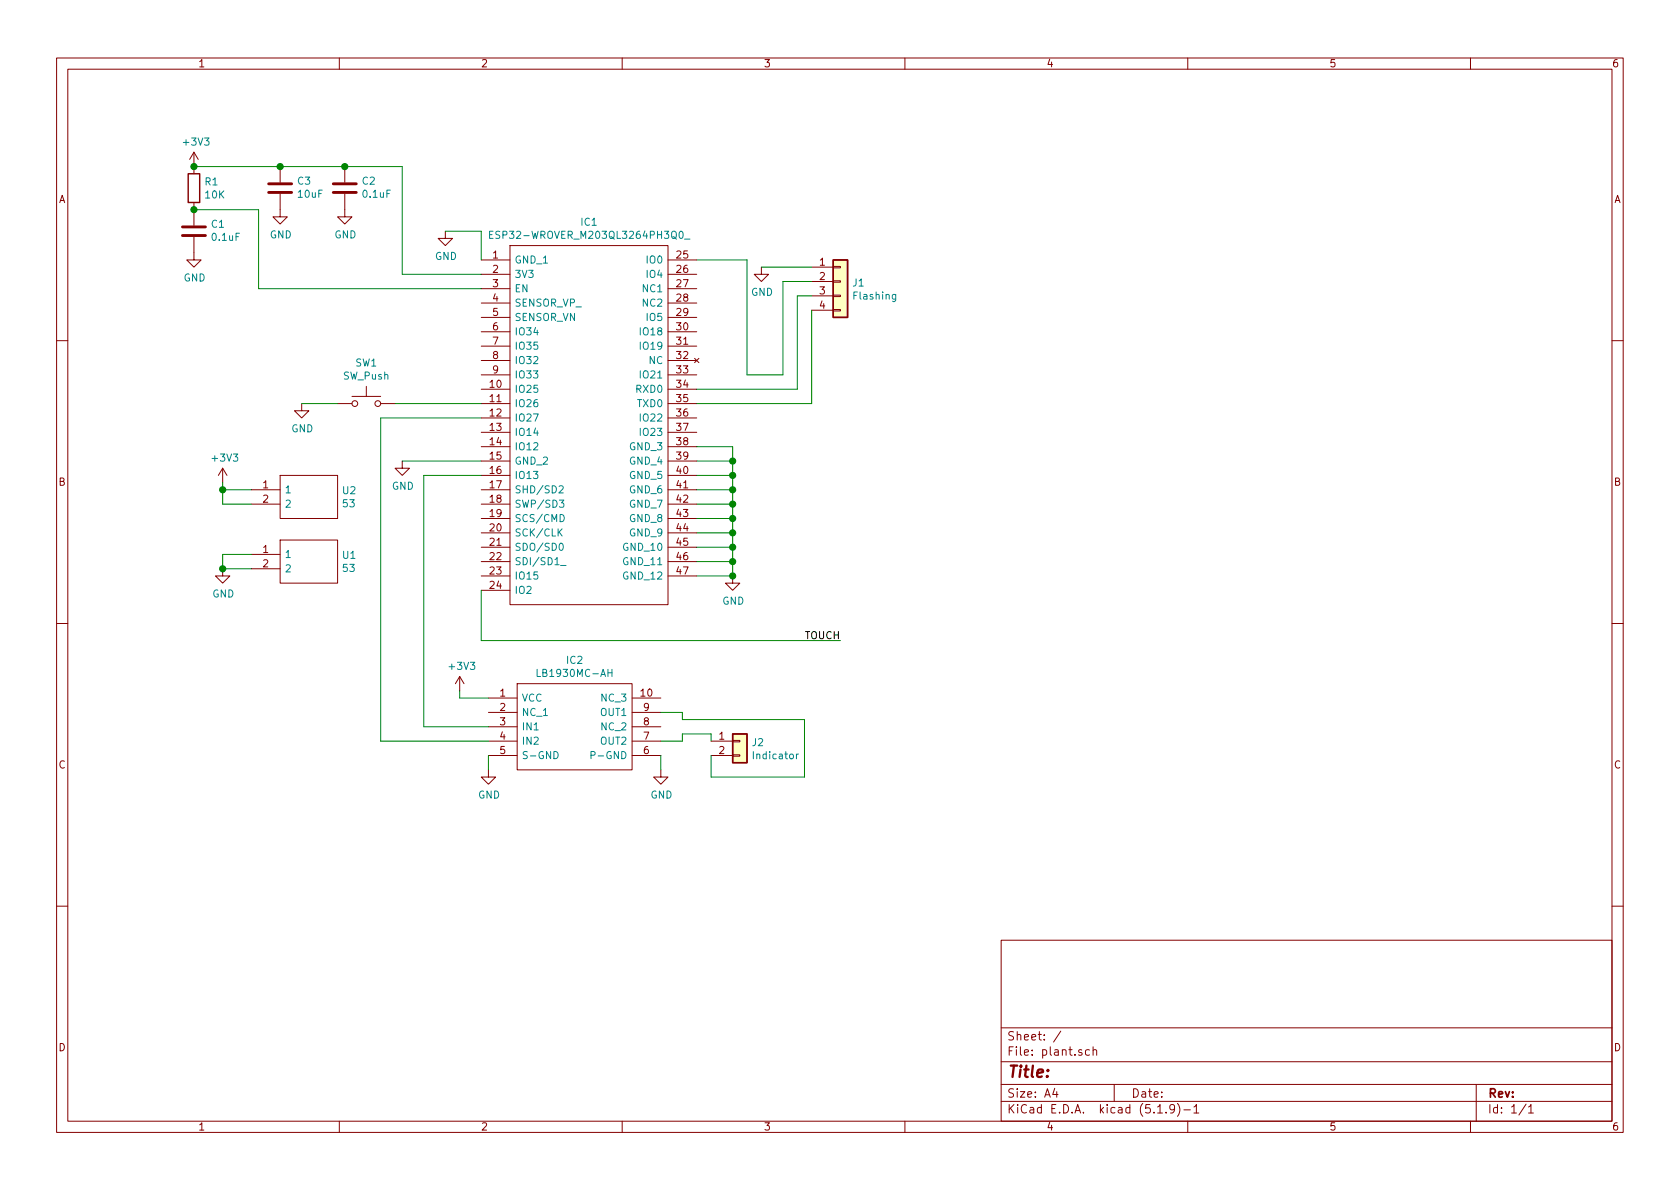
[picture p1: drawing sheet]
<svg xmlns="http://www.w3.org/2000/svg" width="297mm" height="210mm" viewBox="0 0 297 210" stroke-linecap="round" stroke-linejoin="round" font-family="sans-serif">
<g fill="none" stroke="#840000" stroke-width=".18">
<path d="M10 10.3h277v189.9h-277zM12 12.2h273v186.1h-273zM60 10.3v1.9M110 10.3v1.9M160 10.3v1.9M210 10.3v1.9M260 10.3v1.9M34.3 26.9l-.8 1.3M34.3 26.9v3.8M34.3 35.8v4.1M34.3 26.9l.8 1.3M49.5 34.3v4h1.3l-1.3 1.3-1.2-1.3h1.2"/>
<path d="M49.5 29.5v2.8M61 34.3v4h1.2l-1.2 1.3-1.3-1.3h1.3M61 29.5v2.8M34.3 41.9v4.1h1.3l-1.3 1.2-1.3-1.2h1.3M78.7 40.9v1.3h1.3l-1.3 1.2-1.2-1.2h1.2M85.1 46h5.1M85.1 48.5h5.1M85.1 51h5.1M85.1 53.6h5.1M85.1 56.1h5.1M85.1 58.7h5.1M90.2 43.4h27.9v63.5h-27.9z"/>
<path d="M118.1 46h5.1M118.1 48.5h5.1M118.1 51h5.1M118.1 53.6h5.1M118.1 56.1h5.1M118.1 58.7h5.1M134.6 47.2v1.3h1.3l-1.3 1.3-1.3-1.3h1.3M143.5 47.2h3.8M143.5 49.8h3.8M143.5 52.3h3.8M143.5 54.9h3.8M147.3 54.7h1.3v.3h-1.3z"/>
<path d="M147.3 52.2h1.3v.2h-1.3zM147.3 47.1h1.3v.3h-1.3zM147.3 49.7h1.3v.2h-1.3zM10 60.2h2M53.3 71.4v1.2h1.3l-1.3 1.3-1.2-1.3h1.2M59.7 71.4h2.5M62.2 70.1h5.1M64.8 68.3v1.8M67.3 71.4h2.5M85.1 61.2h5.1M85.1 63.7h5.1M85.1 66.3h5.1"/>
<path d="M85.1 68.8h5.1M85.1 71.4h5.1M85.1 73.9h5.1M85.1 76.4h5.1M85.1 79h5.1M118.1 61.2h5.1M118.1 63.7h5.1M118.1 66.3h5.1M118.1 68.8h5.1M118.1 71.4h5.1M118.1 73.9h5.1M118.1 76.4h5.1"/>
<path d="M118.1 79h5.1M122.8 63.4l.8 .7M123.6 63.4l-.8 .7M285 60.2h2M39.4 82.8l-.8 1.3M39.4 82.8v2.5M39.4 82.8l.7 1.3M44.4 86.6h5.1M44.4 89.1h5.1M44.4 98h5.1M49.5 95.5h10.2v7.6h-10.2zM49.5 84.1h10.2v7.6h-10.2z"/>
<path d="M71.1 81.5v1.3h1.3l-1.3 1.3-1.3-1.3h1.3M85.1 81.5h5.1M85.1 84.1h5.1M85.1 86.6h5.1M85.1 89.1h5.1M85.1 91.7h5.1M85.1 94.2h5.1M85.1 96.8h5.1M85.1 99.3h5.1M118.1 81.5h5.1M118.1 84.1h5.1M118.1 86.6h5.1"/>
<path d="M118.1 89.1h5.1M118.1 91.7h5.1M118.1 94.2h5.1M118.1 96.8h5.1M118.1 99.3h5.1M10 110.3h2M39.4 100.6v1.2h1.2l-1.2 1.3-1.3-1.3h1.3M44.4 100.6h5.1M81.3 119.6l-.8 1.3M81.3 119.6v2.6M81.3 119.6l.7 1.3M85.1 101.8h5.1"/>
<path d="M85.1 104.4h5.1M118.1 101.8h5.1M129.5 101.8v1.3h1.3l-1.3 1.3-1.2-1.3h1.2M285 110.3h2M86.4 136.1v1.3h1.2l-1.2 1.3-1.3-1.3h1.3M86.4 123.4h5M86.4 126h5M86.4 128.5h5M86.4 131.1h5M86.4 133.6h5M91.4 120.9h20.4v15.2h-20.4zM111.8 123.4h5"/>
<path d="M111.8 126h5M111.8 128.5h5M111.8 131.1h5M111.8 133.6h5M116.8 136.1v1.3h1.3l-1.3 1.3-1.2-1.3h1.2M125.7 131.1h3.8M125.7 133.6h3.8M129.5 133.5h1.3v.2h-1.3zM129.5 130.9h1.3v.3h-1.3zM10 160.2h2M177 166.3h108v32h-108zM285 160.2h2"/>
<path d="M60 198.3v1.9M110 198.3v1.9M160 198.3v1.9M177 194.8h108M177 191.8h108M177 187.8h108M177 181.8h108M186.5 192.5l-.4 1h1M186.8 193v1M187.6 182.3l-1.3 2M192.6 185.7l-.4-.1-.3 .3 .1 .6 .2 .1 .4-.1M193.3 185.7l.2-.1 .3 .1 .1 .9"/>
<path d="M193.3 185.1v1.5M197 191.8v3M204.7 196.8h.8M206.2 196.7v.1M207.7 196l-.1 .1a.48 .48 0 0 1-.6 .1l-.2-.2 .2-.6a.48 .48 0 0 1 .6 .1 1.27 1.27 0 0 1-.2 1.2l-.4 .1M208.2 195.1a1.71 1.71 0 0 1 0 2.3M209.3 196.3h1.2M210 198.3v1.9M211.1 195.8l.4-.5v1.5M211.1 196.8h.9M260 198.3v1.9M261 191.8v6.5"/>
<path d="M269.8 195.2l-1.2 2M270.3 195.8l.4-.5v1.5M270.3 196.8h.8"/>
<circle cx="62.7" cy="71.4" r=".51"/>
<circle cx="66.8" cy="71.4" r=".51"/>
</g>
<g fill="none" stroke="#008484" stroke-width=".18">
<path d="M86.6 41.5h.4M87.2 40.9h-.6v1.3h.6M121 42.3h1M158.4 52.1v1l-.3 .2h-.3M158.4 52.1h-.4l-.2 .2 .1 .6h.5M98.9 86l.4-.1 .3 .4-.8 .9h.8M98.9 94.1l.5 .7M98.9 88.4h.8l-.4 .5 .3 .1v.7h-.5l-.2-.1M99 96.2l.2-.1a.67 .67 0 0 1 .4 .6 .67 .67 0 0 1-.4 .6l-.3-.2v-.3zM99 91a.64 .64 0 0 1 .8 .6 .64 .64 0 0 1-.8 .6zM99.1 100h1M99.4 93.5l-.7 .8"/>
<path d="M95 118.4v1.2h.6M107.5 119h.7M108.2 118.4v1.2M97.9 132.9a.64 .64 0 0 1 .8 .6 .64 .64 0 0 1-.8 .7zM104.5 133.5h.6l.1-.2v-.3l-.2-.1h-.5v1.3M140.8 133.3v.9M141.2 133.3l-.4 .3"/>
</g>
<path d="M33.3 30.7h2v5.1h-2zM147.3 46h2.6v10.1h-2.6zM129.5 129.8h2.6v5.1h-2.6z" fill="none" stroke="#840000" stroke-width=".25"/>
<g fill="#ffffc2" stroke="#ffffc2" stroke-width=".18">
<path d="M129.5 129.8h2.6v5.1h-2.6z"/>
<path d="M147.3 46h2.6v10.1h-2.6z"/>
</g>
<path d="M47.5 32.5h4.1M47.5 34h4.1M58.9 32.5h4.1M58.9 34h4.1M32.3 40.1h4M32.3 41.7h4" fill="none" stroke="#840000" stroke-width=".51"/>
<g fill="none" stroke="#008400" stroke-width=".18">
<path d="M34.3 29.5h36.8v19h14M34.3 37.1h11.4v13.9h39.4M78.7 40.9h6.4v5.1M123.2 46h8.9v20.3h6.3v-16.5h5.1M134.6 47.2h8.9M143.5 54.9v16.5h-20.3M143.5 52.3h-2.5v16.5h-17.8M53.3 71.4h6.4M69.8 71.4h15.3M85.1 73.9h-17.8v57.2h19.1M123.2 79h6.3v22.8h-6.3M39.4 85.3v3.8h5"/>
<path d="M39.4 86.6h5M44.4 98h-5v2.6h5M71.1 81.5h14M85.1 84.1h-10.2v44.4h11.5M123.2 86.6h6.3M123.2 89.1h6.3M123.2 84.1h6.3M123.2 81.5h6.3M123.2 91.7h6.3M123.2 94.2h6.3M123.2 96.8h6.3M123.2 99.3h6.3"/>
<path d="M85.1 104.4v8.9h63.5M81.3 122.2v1.2h5.1M86.4 133.6v2.5M116.8 133.6v2.5M116.8 131.1h3.8v-1.3h5.1v1.3M116.8 126h3.8v1.2h21.6v10.2h-16.5v-3.8"/>
</g>
<g fill="#008400" stroke="#008400" stroke-width=".25">
<circle cx="129.5" cy="96.8" r=".51"/>
<circle cx="34.3" cy="29.5" r=".51"/>
<circle cx="39.4" cy="86.6" r=".51"/>
<circle cx="129.5" cy="101.8" r=".51"/>
<circle cx="129.5" cy="99.3" r=".51"/>
<circle cx="39.4" cy="100.6" r=".51"/>
<circle cx="34.3" cy="37.1" r=".51"/>
<circle cx="49.5" cy="29.5" r=".51"/>
<circle cx="129.5" cy="94.2" r=".51"/>
<circle cx="129.5" cy="91.7" r=".51"/>
<circle cx="61" cy="29.5" r=".51"/>
<circle cx="129.5" cy="81.5" r=".51"/>
<circle cx="129.5" cy="89.1" r=".51"/>
<circle cx="129.5" cy="84.1" r=".51"/>
<circle cx="129.5" cy="86.6" r=".51"/>
</g>
<text font-size="2.8" fill="#840000" x="178" y="190.5">Title:</text>
<g font-size="2.1" fill="#840000">
<text x="178" y="184">Sheet: /</text>
<text x="178" y="186.7">File: plant.sch</text>
<text x="178" y="196.9">KiCad E.D.A. kicad (5.1.9)-1</text>
<text x="178" y="194.1">Size: A4</text>
<text x="200" y="194.1">Date:</text>
<text x="263" y="194.1">Rev:</text>
<text x="263" y="196.9">Id: 1/1</text>
</g>
<g font-size="1.8" fill="#840000">
<text x="35" y="11.9">1</text>
<text x="85" y="11.9">2</text>
<text x="135" y="11.9">3</text>
<text x="185" y="11.9">4</text>
<text x="235" y="11.9">5</text>
<text x="285" y="11.9">6</text>
<text x="10.4" y="35.9">A</text>
<text x="285.4" y="35.9">A</text>
<text x="87.1" y="45.7">1</text>
<text x="119.7" y="45.7">25</text>
<text x="144.9" y="47">1</text>
<text x="87.1" y="48.3">2</text>
<text x="87.1" y="50.8">3</text>
<text x="87.1" y="53.3">4</text>
<text x="119.7" y="48.3">26</text>
<text x="119.7" y="50.8">27</text>
<text x="119.7" y="53.3">28</text>
<text x="144.9" y="49.5">2</text>
<text x="144.9" y="52.1">3</text>
<text x="87.1" y="55.9">5</text>
<text x="87.1" y="58.4">6</text>
<text x="119.7" y="55.9">29</text>
<text x="119.7" y="58.4">30</text>
<text x="144.9" y="54.6">4</text>
<text x="87.1" y="61">7</text>
<text x="87.1" y="63.5">8</text>
<text x="119.7" y="61">31</text>
<text x="119.7" y="63.5">32</text>
<text x="86.7" y="68.6">10</text>
<text x="86.7" y="71.1">11</text>
<text x="87.1" y="66">9</text>
<text x="119.7" y="66">33</text>
<text x="119.7" y="68.6">34</text>
<text x="119.7" y="71.1">35</text>
<text x="86.7" y="73.7">12</text>
<text x="86.7" y="76.2">13</text>
<text x="119.7" y="73.7">36</text>
<text x="119.7" y="76.2">37</text>
<text x="86.7" y="78.7">14</text>
<text x="86.7" y="81.3">15</text>
<text x="86.7" y="83.8">16</text>
<text x="119.7" y="78.7">38</text>
<text x="119.7" y="81.3">39</text>
<text x="119.7" y="83.8">40</text>
<text x="10.4" y="85.9">B</text>
<text x="46.5" y="86.4">1</text>
<text x="46.5" y="88.9">2</text>
<text x="86.7" y="86.4">17</text>
<text x="86.7" y="88.9">18</text>
<text x="119.7" y="86.4">41</text>
<text x="119.7" y="88.9">42</text>
<text x="285.4" y="85.9">B</text>
<text x="86.7" y="91.4">19</text>
<text x="86.7" y="94">20</text>
<text x="119.7" y="91.4">43</text>
<text x="119.7" y="94">44</text>
<text x="46.5" y="97.8">1</text>
<text x="46.5" y="100.3">2</text>
<text x="86.7" y="96.5">21</text>
<text x="86.7" y="99.1">22</text>
<text x="86.7" y="101.6">23</text>
<text x="119.7" y="96.5">45</text>
<text x="119.7" y="99.1">46</text>
<text x="119.7" y="101.6">47</text>
<text x="86.7" y="104.1">24</text>
<text x="88.4" y="123.2">1</text>
<text x="88.4" y="125.7">2</text>
<text x="113.3" y="123.2">10</text>
<text x="113.8" y="125.7">9</text>
<text x="88.4" y="128.3">3</text>
<text x="88.4" y="130.8">4</text>
<text x="113.8" y="128.3">8</text>
<text x="113.8" y="130.8">7</text>
<text x="127.2" y="130.8">1</text>
<text x="10.4" y="135.9">C</text>
<text x="88.4" y="133.3">5</text>
<text x="113.8" y="133.3">6</text>
<text x="127.2" y="133.3">2</text>
<text x="285.4" y="135.9">C</text>
<text x="10.4" y="185.9">D</text>
<text x="285.4" y="185.9">D</text>
<text x="35" y="199.9">1</text>
<text x="85" y="199.9">2</text>
<text x="135" y="199.9">3</text>
<text x="185" y="199.9">4</text>
<text x="235" y="199.9">5</text>
<text x="285" y="199.9">6</text>
</g>
<g font-size="1.8" fill="#008484">
<text x="32.6" y="25.7">+3V3</text>
<text x="36.3" y="32.8">R1</text>
<text x="36.3" y="35.1">10K</text>
<text x="52.7" y="32.7">C3</text>
<text x="52.8" y="35">10uF</text>
<text x="64.1" y="32.7">C2</text>
<text x="64.3" y="35">0.1uF</text>
<text x="37.4" y="40.3">C1</text>
<text x="102.8" y="39.9">IC1</text>
<text x="37.6" y="42.6">0.1uF</text>
<text x="47.7" y="42.2">GND</text>
<text x="59.1" y="42.2">GND</text>
<text x="76.9" y="46">GND</text>
<text x="87.8" y="42.2">ESP32-WROVER_M203QL3264PH3Q0_</text>
<text x="90.9" y="46.6">GND_1</text>
<text x="114.5" y="46.6">IO0</text>
<text x="32.5" y="49.8">GND</text>
<text x="90.9" y="49.1">3V3</text>
<text x="90.9" y="51.7">EN</text>
<text x="113.8" y="51.7">NC1</text>
<text x="114.5" y="49.1">IO4</text>
<text x="132.8" y="52.3">GND</text>
<text x="150.8" y="50.7">J1</text>
<text x="151.1" y="53">Flashing</text>
<text x="90.9" y="54.2">SENSOR_VP_</text>
<text x="90.9" y="56.8">SENSOR_VN</text>
<text x="90.9" y="59.3">IO34</text>
<text x="113.5" y="59.3">IO18</text>
<text x="113.8" y="54.2">NC2</text>
<text x="114.5" y="56.8">IO5</text>
<text x="62.9" y="64.8">SW1</text>
<text x="90.9" y="61.8">IO35</text>
<text x="90.9" y="64.4">IO32</text>
<text x="113.5" y="61.8">IO19</text>
<text x="114.8" y="64.4">NC</text>
<text x="60.7" y="67.1">SW_Push</text>
<text x="90.9" y="66.9">IO33</text>
<text x="90.9" y="69.5">IO25</text>
<text x="112.6" y="69.5">RXD0</text>
<text x="113.5" y="66.9">IO21</text>
<text x="51.5" y="76.4">GND</text>
<text x="90.9" y="72">IO26</text>
<text x="90.9" y="74.5">IO27</text>
<text x="90.9" y="77.1">IO14</text>
<text x="112.8" y="72">TXD0</text>
<text x="113.5" y="74.5">IO22</text>
<text x="113.5" y="77.1">IO23</text>
<text x="37.7" y="81.6">+3V3</text>
<text x="90.9" y="79.6">IO12</text>
<text x="90.9" y="82.2">GND_2</text>
<text x="111.5" y="79.6">GND_3</text>
<text x="111.5" y="82.2">GND_4</text>
<text x="50.3" y="87.2">1</text>
<text x="50.3" y="89.8">2</text>
<text x="60.6" y="87.4">U2</text>
<text x="60.7" y="89.7">53</text>
<text x="69.3" y="86.6">GND</text>
<text x="90.9" y="84.7">IO13</text>
<text x="90.9" y="87.2">SHD/SD2</text>
<text x="90.9" y="89.8">SWP/SD3</text>
<text x="111.5" y="84.7">GND_5</text>
<text x="111.5" y="87.2">GND_6</text>
<text x="111.5" y="89.8">GND_7</text>
<text x="90.9" y="92.3">SCS/CMD</text>
<text x="90.9" y="94.9">SCK/CLK</text>
<text x="111.5" y="92.3">GND_8</text>
<text x="111.5" y="94.9">GND_9</text>
<text x="50.3" y="98.7">1</text>
<text x="50.3" y="101.2">2</text>
<text x="60.6" y="98.8">U1</text>
<text x="60.7" y="101.1">53</text>
<text x="90.9" y="97.4">SDO/SD0</text>
<text x="90.9" y="99.9">SDI/SD1_</text>
<text x="110.5" y="97.4">GND_10</text>
<text x="110.5" y="99.9">GND_11</text>
<text x="37.5" y="105.7">GND</text>
<text x="90.9" y="102.5">IO15</text>
<text x="90.9" y="105">IO2</text>
<text x="110.5" y="102.5">GND_12</text>
<text x="127.7" y="106.9">GND</text>
<text x="79.6" y="118.5">+3V3</text>
<text x="95.5" y="119.7">LB1930MC-AH</text>
<text x="100.2" y="117.4">IC2</text>
<text x="92.2" y="124.1">VCC</text>
<text x="106.5" y="124.1">NC_3</text>
<text x="92.2" y="126.6">NC_1</text>
<text x="92.2" y="129.2">IN1</text>
<text x="92.2" y="131.7">IN2</text>
<text x="106.3" y="126.6">OUT1</text>
<text x="106.3" y="131.7">OUT2</text>
<text x="106.5" y="129.2">NC_2</text>
<text x="133" y="131.9">J2</text>
<text x="92.2" y="134.2">S-GND</text>
<text x="105.3" y="134.2">P-GND</text>
<text x="133.4" y="134.3">Indicator</text>
<text x="84.5" y="141.2">GND</text>
<text x="115" y="141.2">GND</text>
</g>
<text font-size="1.8" x="142.2" y="113">TOUCH</text>
</svg>
